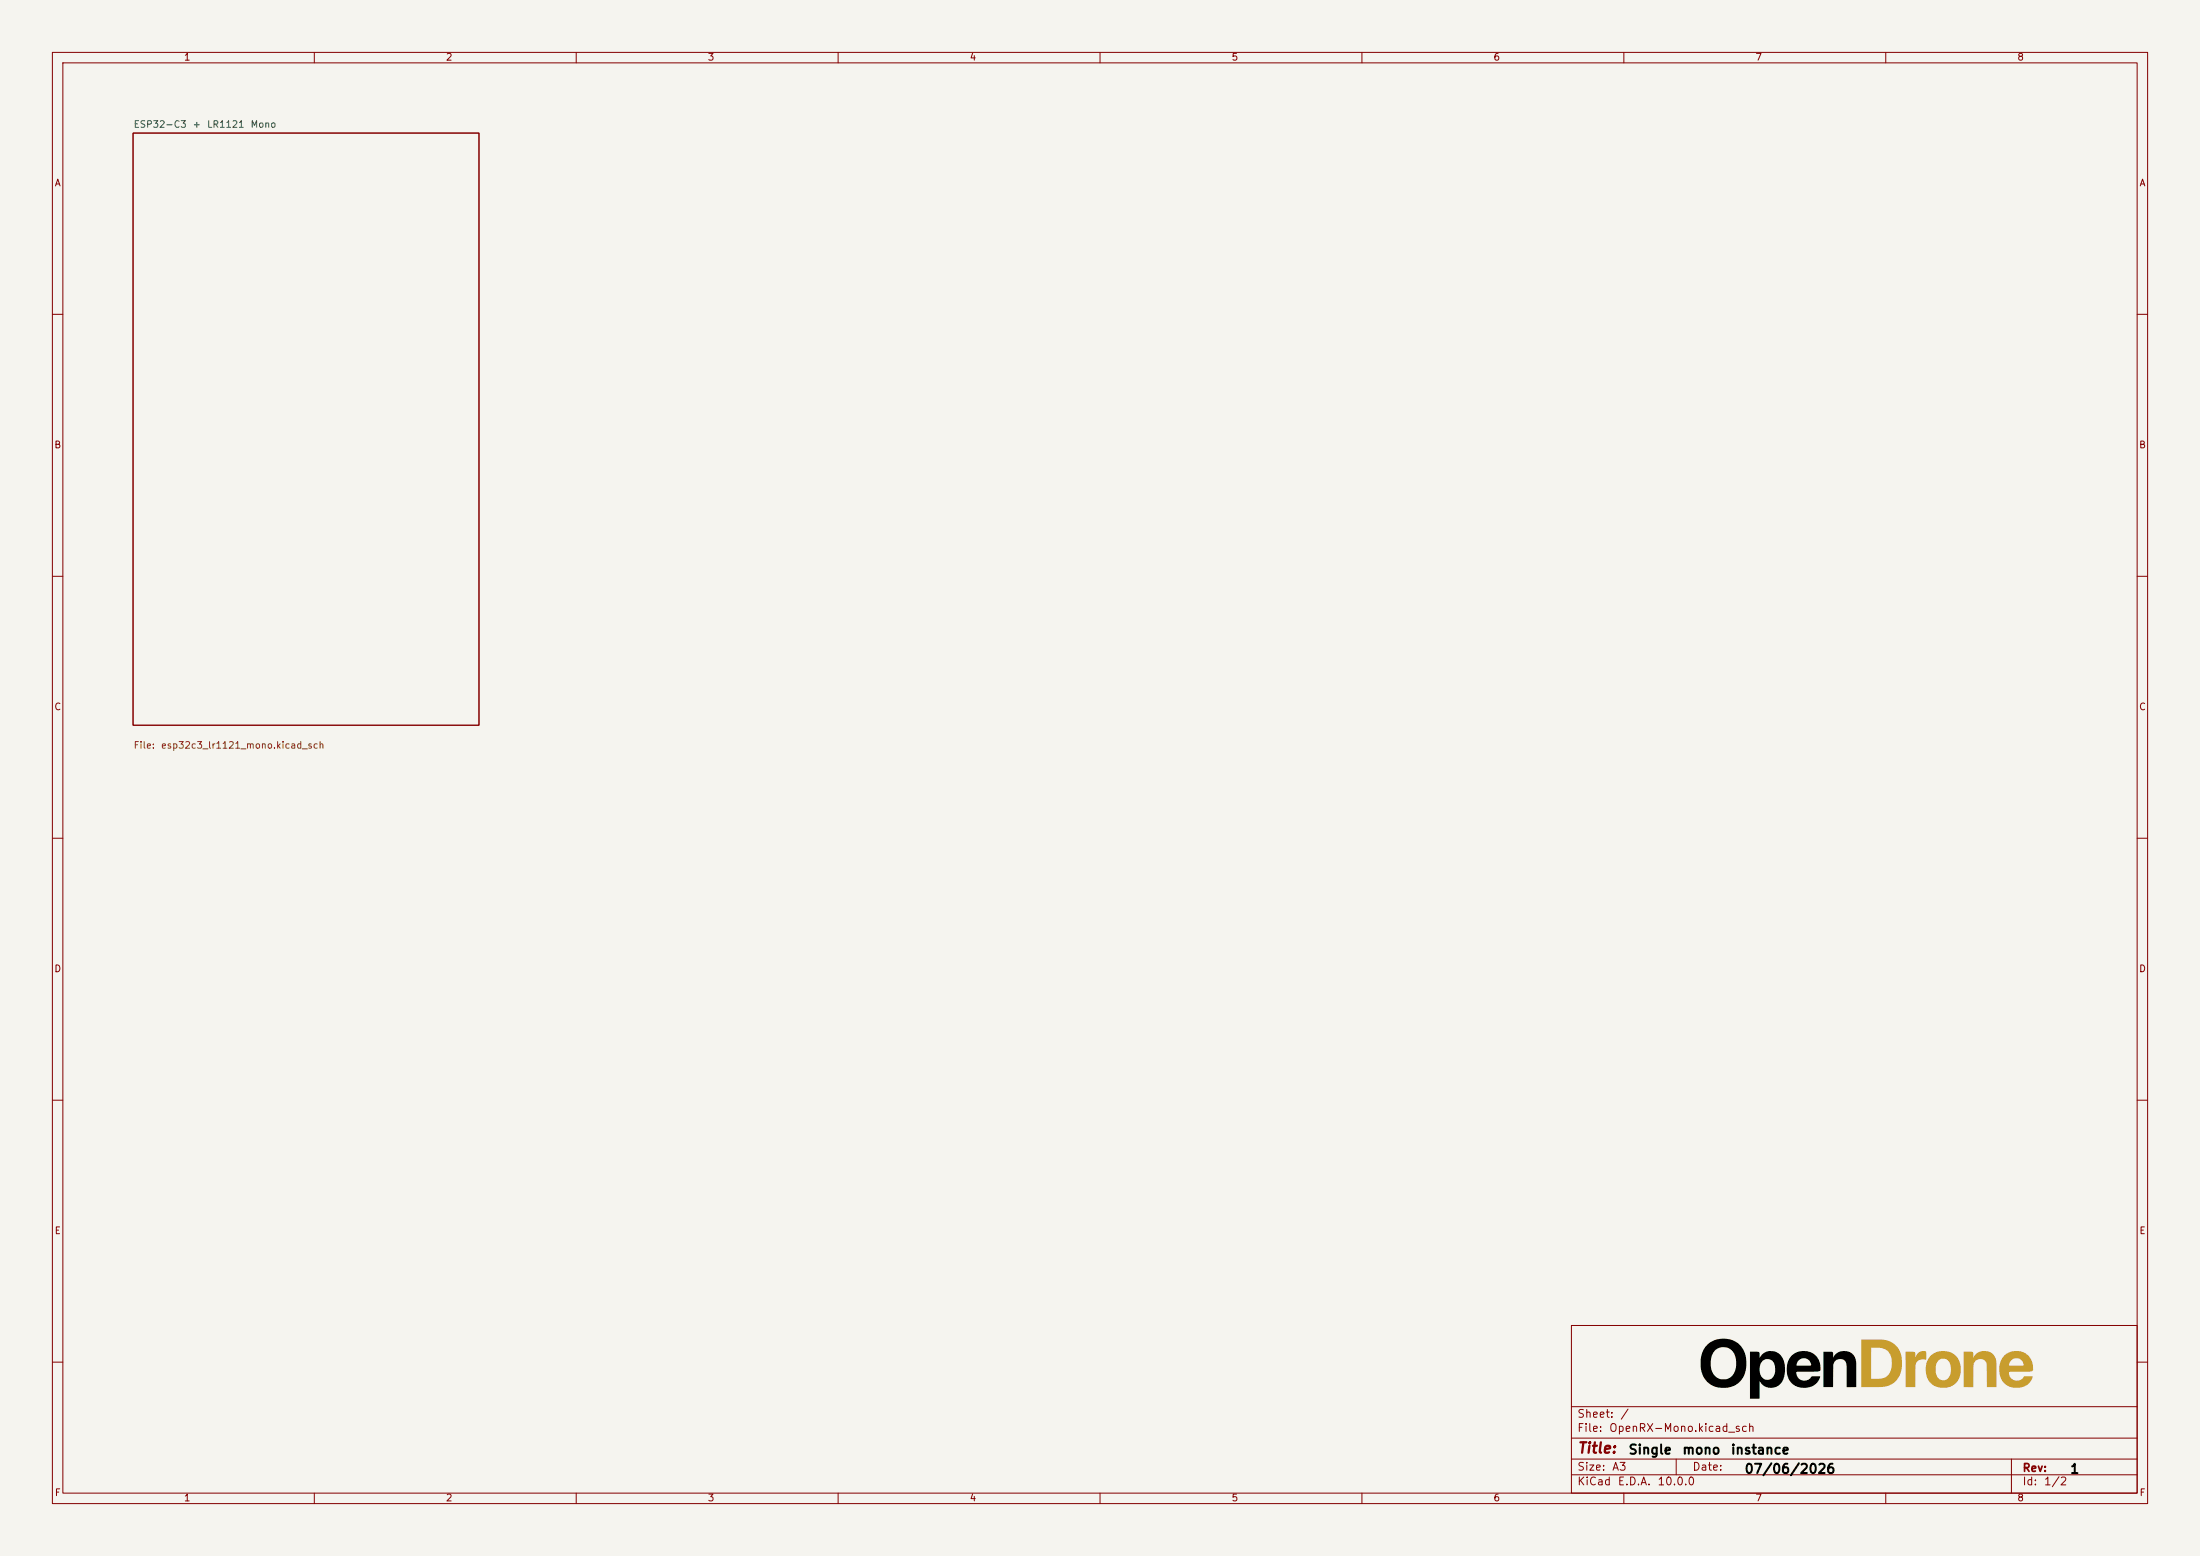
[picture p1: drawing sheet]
<svg xmlns="http://www.w3.org/2000/svg" width="420mm" height="297mm" viewBox="0 0 420 297" stroke-linecap="round" stroke-linejoin="round" font-family="sans-serif">
<path d="M0 0h420v297h-420z" fill="#f5f4ef" stroke="#f5f4ef" stroke-width=".19"/>
<g fill="none" stroke="#840000" stroke-width=".19">
<path d="M10 10h400v277h-400zM12 12h396v273h-396zM60 10v2M110 10v2M160 10v2M210 10v2M260 10v2M310 10v2M360 10v2M25.4 25.4h66v113h-66zM10 60h2M408 60h2"/>
<path d="M10 110h2M408 110h2M10 160h2M408 160h2M10 210h2M408 210h2M300 253h108v32h-108zM10 260h2M300 278.5h108M300 274.5h108M300 268.5h108M320 278.5v3"/>
<path d="M384 278.5v6.5M408 260h2M60 285v2M110 285v2M160 285v2M210 285v2M260 285v2M300 281.5h108M310 285v2M360 285v2"/>
</g>
<path d="M325.9 256.7a4.5 4.5 0 0 1 5.3-.6 4.5 4.5 0 0 1 2.2 4.8 4.4 4.4 0 0 1-4.7 4 4.4 4.4 0 0 1-4.1-4.6h2a2.55 2.55 0 0 0 3.1 2.9 3.3 3.3 0 0 0 1.6-4.1v-.1a2.37 2.37 0 0 0-2.6-1.9 2.37 2.37 0 0 0-2.1 2.5v.7h-2a4.9 4.9 0 0 1 1.3-3.6zM334.1 258l1.7 .1 .1 1.1 .1-.1a2.5 2.5 0 0 1 2.8-1.2 2.5 2.5 0 0 1 1.9 2.3 4 4 0 0 1-1.3 4.3 2.42 2.42 0 0 1-3.5-.9v3.4h-1.8v-5.6h1.8l.2 1 .5 .7 .7 .3 .8-.2 .4-.4 .3-.5 .1-1.4-.5-1.1-.8-.4a1.59 1.59 0 0 0-1.7 2h-1.8zM342.1 258.7a3.2 3.2 0 0 1 3.7-.5 3.2 3.2 0 0 1 1.6 3.5l-.8 .1h-3.4l-.3 .2 .4 1.1 .9 .4 .9-.1 .8-.7h1.5a2.93 2.93 0 0 1-3.7 2.1 3.4 3.4 0 0 1-2.5-4.2l4.1 .1 .4-.1 .1-.1a1.43 1.43 0 0 0-1.5-1.3 1.43 1.43 0 0 0-1.4 1.4h-1.7l.3-1.1zM348.1 258l1.7 .1 .2 .9a2.32 2.32 0 0 1 2.6-1 2.32 2.32 0 0 1 1.8 2.2v4.6h-1.9v-4.5l-.4-.7-.8-.2-.8 .3-.5 .7-.1 4.4h-1.8z" fill="#000"/>
<g fill="#c89d2e">
<path d="M368.6 258.7l.7-.4 .8-.3a3.4 3.4 0 0 1 4.1 4.3l-.5 1.4a3.5 3.5 0 0 1-5.9-.9l-.2-1.4h1.9l.1 .9a1.42 1.42 0 0 0 1.6 1.1 1.42 1.42 0 0 0 1.2-1.6l-.1-1.3-.4-.8-.7-.4-.6 .1-.4 .2a2.06 2.06 0 0 0-.7 1.8h-1.9v-.4a3.4 3.4 0 0 1 1-2.3z"/>
<path d="M363.8 258l1.7 .1 .2 1a1.41 1.41 0 0 1 2-1.1v1.5l-1.3 .1-.4 .3-.3 .5-.1 4.4h-1.8z"/>
<path d="M374.9 258l1.7 .1 .2 .9a2.31 2.31 0 0 1 2.5-1.1 2.31 2.31 0 0 1 1.8 2.2v4.7h-1.8l-.1-4.6-.5-.7h-1.1a1.31 1.31 0 0 0-.9 1.2v4.1h-1.8z"/>
<path d="M355.3 255.7h3.3a4.5 4.5 0 0 1 3 .8 5.2 5.2 0 0 1-.1 7.5 4.5 4.5 0 0 1-3 .8h-3.2v-4.6h1.9v3h1.6a2.46 2.46 0 0 0 2.4-3 2.5 2.5 0 0 0-2.6-2.9h-1.4v2.9h-1.9z"/>
<path d="M382.7 258.7a3.2 3.2 0 0 1 3.7-.5 3.2 3.2 0 0 1 1.6 3.5l-4.4 .2-.1 .1 .1 .6a1.61 1.61 0 0 0 1.4 .9 1.61 1.61 0 0 0 1.5-.8h1.6a3 3 0 0 1-3.8 2.1 3.3 3.3 0 0 1-2.6-4.2h4.6l-.2-.7-.7-.6a1.44 1.44 0 0 0-1.9 1.3h-1.8a3.4 3.4 0 0 1 1-1.9z"/>
</g>
<path d="M25.4 25.4h66v113h-66z" fill="none" stroke="#840000" stroke-width=".19"/>
<text font-size="2" fill="#840000" x="301" y="277.9">Title:</text>
<g font-size="1.8">
<text x="310.8" y="278">Single</text>
<text x="321" y="278">mono</text>
<text x="330.3" y="278">instance</text>
<text x="332.9" y="281.7">07/06/2026</text>
<text x="395.1" y="281.7">1</text>
</g>
<g font-size="1.5" fill="#840000">
<text x="301" y="273.7">File:</text>
<text x="301" y="271">Sheet:</text>
<text x="307.1" y="273.7">OpenRX-Mono.kicad_sch</text>
<text x="309.2" y="271">/</text>
<text x="301" y="281.1">Size:</text>
<text x="307.6" y="281.1">A3</text>
<text x="323" y="281.1">Date:</text>
<text x="386" y="281.3">Rev:</text>
<text x="301" y="283.9">KiCad</text>
<text x="308.7" y="283.9">E.D.A.</text>
<text x="316.3" y="283.9">10.0.0</text>
<text x="386" y="283.9">Id:</text>
<text x="390.1" y="283.9">1/2</text>
</g>
<g font-size="1.3" fill="#840000">
<text x="35" y="11.9">1</text>
<text x="85" y="11.9">2</text>
<text x="135" y="11.9">3</text>
<text x="185" y="11.9">4</text>
<text x="235" y="11.9">5</text>
<text x="285" y="11.9">6</text>
<text x="335" y="11.9">7</text>
<text x="385" y="11.9">8</text>
<text x="10.3" y="35.9">A</text>
<text x="408.3" y="35.9">A</text>
<text x="10.3" y="85.9">B</text>
<text x="408.2" y="85.9">B</text>
<text x="10.3" y="135.9">C</text>
<text x="408.2" y="135.9">C</text>
<text x="10.3" y="185.9">D</text>
<text x="408.2" y="185.9">D</text>
<text x="10.3" y="235.9">E</text>
<text x="408.3" y="235.9">E</text>
<text x="10.3" y="285.9">F</text>
<text x="35" y="286.9">1</text>
<text x="85" y="286.9">2</text>
<text x="135" y="286.9">3</text>
<text x="185" y="286.9">4</text>
<text x="235" y="286.9">5</text>
<text x="285" y="286.9">6</text>
<text x="335" y="286.9">7</text>
<text x="385" y="286.9">8</text>
<text x="408.3" y="285.9">F</text>
</g>
<g font-size="1.3" fill="#006464">
<text x="25.4" y="24.7">ESP32-C3</text>
<text x="36.7" y="24.7">+</text>
<text x="39.4" y="24.7">LR1121</text>
<text x="47.7" y="24.7">Mono</text>
</g>
<g font-size="1.3" fill="#725600">
<text x="25.4" y="143.2">File:</text>
<text x="30.6" y="143.2">esp32c3_lr1121_mono.kicad_sch</text>
</g>
</svg>
